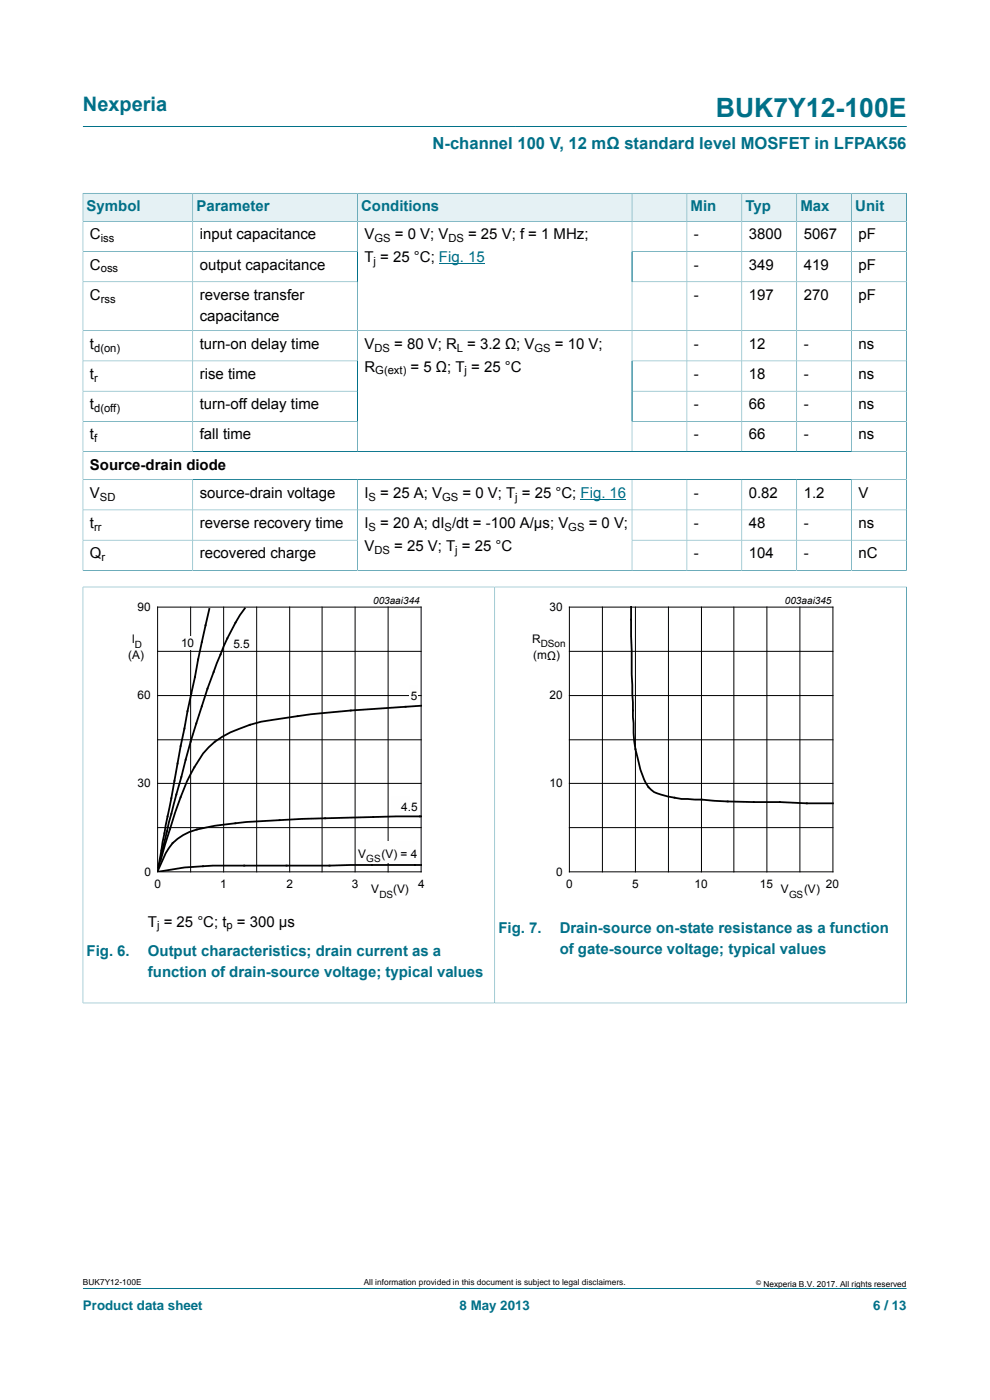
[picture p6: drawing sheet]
<svg xmlns="http://www.w3.org/2000/svg" width="210mm" height="297mm" viewBox="0 0 210 297" stroke-linecap="round" stroke-linejoin="round" font-family="sans-serif">
<path d="M17.6 26.8h174.7M17.6 273.3h174.7" fill="none" stroke="#007088" stroke-width=".21"/>
<path d="M17.7 41.1h23.1v5.8h-23.1z" fill="#e5f1f4"/>
<path d="M17.6 40.9v6.1h23.3v-6h-23.4" fill="none" stroke="#007088" stroke-width=".21"/>
<path d="M41 41.1h34.8v5.8h-34.8z" fill="#e5f1f4"/>
<path d="M40.9 41h34.9v6h-34.9z" fill="none" stroke="#007088" stroke-width=".21"/>
<path d="M75.9 41.1h58.1v5.8h-58.1z" fill="#e5f1f4"/>
<path d="M75.8 41h58.3v6h-58.3z" fill="none" stroke="#007088" stroke-width=".21"/>
<path d="M134.1 41.1h11.5v5.8h-11.5z" fill="#e5f1f4"/>
<path d="M134.1 41h11.6v6h-11.6z" fill="none" stroke="#007088" stroke-width=".21"/>
<path d="M145.8 41.1h11.5v5.8h-11.5z" fill="#e5f1f4"/>
<path d="M145.7 41h11.7v6h-11.7z" fill="none" stroke="#007088" stroke-width=".21"/>
<path d="M157.4 41.1h11.5v5.8h-11.5z" fill="#e5f1f4"/>
<path d="M157.4 41h11.6v6h-11.6z" fill="none" stroke="#007088" stroke-width=".21"/>
<path d="M169.1 41.1h11.5v5.8h-11.5z" fill="#e5f1f4"/>
<path d="M169 41h11.7v6h-11.7z" fill="none" stroke="#007088" stroke-width=".21"/>
<path d="M180.7 41.1h11.5v5.8h-11.5z" fill="#e5f1f4"/>
<g fill="none" stroke="#007088" stroke-width=".21">
<path d="M17.6 53.4h58.2M17.6 59.8h58.2M40.9 47v48.8M75.8 47v48.8M134.1 53.4h58.2M134.1 47v48.8M134.1 59.8h58.2M145.7 47v48.8M157.4 47v48.8M169 47v48.8M192.3 47h-174.7v74.1M192.3 40.9v80.2"/>
<path d="M192.4 41h-11.7v54.8M17.6 70.2h174.7M17.6 76.6h58.2M134.1 76.6h58.2M17.6 83h58.2M17.6 89.4h58.2M17.6 95.8h174.7M134.1 83h58.2M134.1 89.4h58.2M17.6 101.8h174.7M17.6 108.2h174.7M17.6 114.6h58.2"/>
<path d="M40.9 101.8v19.2M75.8 101.8v19.2M134.1 101.8v19.2M134.1 114.6h58.2M145.7 101.8v19.2M157.4 101.8v19.2M169 101.8v19.2M180.7 101.8v19.2M17.5 121h174.9M17.5 124.5h87.4v88.3h-87.4M17.6 124.5v88.3"/>
</g>
<path d="M93.1 56h9.7M123.2 105.9h9.7" fill="none" stroke="#00f" stroke-width=".21"/>
<g fill="none" stroke="#000" stroke-width=".21">
<path d="M33.4 138.2h55.9M33.4 128.8h55.9v56.2h-55.9zM40.4 128.8v56.2M47.4 128.8v56.2M54.4 128.8v56.2M61.4 128.8v56.2M68.3 128.8v56.2M75.3 128.8v56.2M82.3 128.8v56.2M33.4 156.9h55.9M33.4 147.6h55.9M33.4 175.6h55.9"/>
<path d="M33.4 166.2h55.9"/>
</g>
<path d="M44.4 129.2l-4.6 21.7-6.2 33.1M51.9 129.1a53.1 53.1 0 0 0-6.6 13.4l-1.3 3.6a350.1 350.1 0 0 0-7.7 26.6l-2.6 11.2M89.5 149.7l-9.3 .6a189.6 189.6 0 0 0-24.8 2.8 31.4 31.4 0 0 0-9.8 4.2 16 16 0 0 0-4.4 5.5 44.4 44.4 0 0 0-4.1 9.6l-3 10M89.5 173.2a558.6 558.6 0 0 0-39.5 1.4 42.3 42.3 0 0 0-9.8 1.9 9.3 9.3 0 0 0-5.6 5.7l-1.1 2.5M89.5 183.5l-37.7 .1a85.7 85.7 0 0 0-18.4 1.4" fill="none" stroke="#000" stroke-width=".38"/>
<g fill="#fefefe">
<path d="M75.6 178.4h12.9v4.5h-12.9z" fill-rule="evenodd"/>
<path d="M83 169h4v3.9h-4z" fill-rule="evenodd"/>
<path d="M86.8 145.3h1.8v4h-1.8z" fill-rule="evenodd"/>
<path d="M38.4 134.9h3.3v2.9h-3.3z" fill-rule="evenodd"/>
</g>
<path d="M20.4 125.9h81.7v66.3h-81.7zM107.7 125.9h81.8v66.3h-81.8z" fill="none" stroke="#fff" stroke-width=".21"/>
<path d="M192.3 124.5v88.3M192.4 124.5h-87.5v88.3h87.5" fill="none" stroke="#007088" stroke-width=".21"/>
<g fill="none" stroke="#000" stroke-width=".21">
<path d="M120.8 138.2h55.9M120.8 128.8h55.9v56.2h-55.9zM127.8 128.8v56.2M134.8 128.8v56.2M141.8 128.8v56.2M148.8 128.8v56.2M155.7 128.8v56.2M162.7 128.8v56.2M169.7 128.8v56.2M120.8 156.9h55.9M120.8 147.6h55.9M120.8 175.6h55.9"/>
<path d="M120.8 166.2h55.9"/>
</g>
<path d="M133.9 128.7l.1 14.4 .4 10.3a23.5 23.5 0 0 0 .9 7.6 11.6 11.6 0 0 0 2.8 6.5 9.1 9.1 0 0 0 5 1.7l1.5 .3 4.2 .1a141.2 141.2 0 0 0 16.6 .6l5.7 .2h5.6" fill="none" stroke="#000" stroke-width=".38"/>
<text font-size="5.6" fill="#007088" x="151.8" y="24.8">BUK7Y12-100E</text>
<text font-size="4.2" fill="#007088" x="17.6" y="23.6">Nexperia</text>
<text font-size="3.5" fill="#007088" x="91.7" y="31.7">N-channel 100 V, 12 mΩ standard level MOSFET in LFPAK56</text>
<g font-size="3.2" fill="#007088">
<text x="18.4" y="44.8">Symbol</text>
<text x="41.7" y="44.8">Parameter</text>
<text x="76.6" y="44.8">Conditions</text>
<text x="146.5" y="44.8">Min</text>
<text x="158.1" y="44.8">Typ</text>
<text x="169.8" y="44.8">Max</text>
<text x="181.4" y="44.8">Unit</text>
<text x="105.7" y="198">Fig. 7.</text>
<text x="118.7" y="198">Drain-source on-state resistance as a function</text>
<text x="18.4" y="202.8">Fig. 6.</text>
<text x="31.4" y="202.8">Output characteristics; drain current as a</text>
<text x="118.7" y="202.4">of gate-source voltage; typical values</text>
<text x="31.4" y="207.2">function of drain-source voltage; typical values</text>
</g>
<g font-size="3.2">
<text x="19.1" y="50.8">C</text>
<text x="42.4" y="50.8">input capacitance</text>
<text x="77.3" y="50.8">V</text>
<text x="83.7" y="50.8">= 0 V; V</text>
<text x="99.3" y="50.8">= 25 V; f = 1 MHz;</text>
<text x="147.2" y="50.8">-</text>
<text x="158.8" y="50.8">3800</text>
<text x="170.5" y="50.8">5067</text>
<text x="182.1" y="50.8">pF</text>
<text x="19.1" y="57.2">C</text>
<text x="42.4" y="57.2">output capacitance</text>
<text x="77.3" y="55.6">T = 25 °C; Fig. 15</text>
<text x="147.2" y="57.2">-</text>
<text x="158.8" y="57.2">349</text>
<text x="170.5" y="57.2">419</text>
<text x="182.1" y="57.2">pF</text>
<text x="19.1" y="63.6">C</text>
<text x="42.4" y="63.6">reverse transfer</text>
<text x="147.2" y="63.6">-</text>
<text x="158.8" y="63.6">197</text>
<text x="170.5" y="63.6">270</text>
<text x="182.1" y="63.6">pF</text>
<text x="42.4" y="68">capacitance</text>
<text x="19.1" y="74">t</text>
<text x="42.4" y="74">turn-on delay time</text>
<text x="77.3" y="74">V</text>
<text x="83.6" y="74">= 80 V; R = 3.2 Ω; V</text>
<text x="117.7" y="74">= 10 V;</text>
<text x="147.2" y="74">-</text>
<text x="158.8" y="74">12</text>
<text x="170.5" y="74">-</text>
<text x="182.1" y="74">ns</text>
<text x="19.1" y="80.4">t</text>
<text x="42.4" y="80.4">rise time</text>
<text x="77.3" y="78.8">R</text>
<text x="87.1" y="78.8">= 5 Ω; T = 25 °C</text>
<text x="147.2" y="80.4">-</text>
<text x="158.8" y="80.4">18</text>
<text x="170.5" y="80.4">-</text>
<text x="182.1" y="80.4">ns</text>
<text x="19.1" y="86.8">t</text>
<text x="42.4" y="86.8">turn-off delay time</text>
<text x="147.2" y="86.8">-</text>
<text x="158.8" y="86.8">66</text>
<text x="170.5" y="86.8">-</text>
<text x="182.1" y="86.8">ns</text>
<text x="19.1" y="93.2">t</text>
<text x="42.4" y="93.2">fall time</text>
<text x="147.2" y="93.2">-</text>
<text x="158.8" y="93.2">66</text>
<text x="170.5" y="93.2">-</text>
<text x="182.1" y="93.2">ns</text>
<text x="19.1" y="99.6">Source-drain diode</text>
<text x="19.1" y="105.6">V</text>
<text x="42.4" y="105.6">source-drain voltage</text>
<text x="77.3" y="105.6">I</text>
<text x="80.7" y="105.6">= 25 A; V</text>
<text x="98.1" y="105.6">= 0 V; T = 25 °C; Fig. 16</text>
<text x="147.2" y="105.6">-</text>
<text x="158.8" y="105.6">0.82</text>
<text x="170.5" y="105.6">1.2</text>
<text x="182.1" y="105.6">V</text>
<text x="19.1" y="112">t</text>
<text x="42.4" y="112">reverse recovery time</text>
<text x="77.3" y="112">I</text>
<text x="80.7" y="112">= 20 A; dI /dt = -100 A/µs; V</text>
<text x="124.9" y="112">= 0 V;</text>
<text x="147.2" y="112">-</text>
<text x="158.8" y="112">48</text>
<text x="170.5" y="112">-</text>
<text x="182.1" y="112">ns</text>
<text x="19.1" y="118.4">Q</text>
<text x="42.4" y="118.4">recovered charge</text>
<text x="77.3" y="116.8">V</text>
<text x="83.6" y="116.8">= 25 V; T = 25 °C</text>
<text x="147.2" y="118.4">-</text>
<text x="158.8" y="118.4">104</text>
<text x="170.5" y="118.4">-</text>
<text x="182.1" y="118.4">nC</text>
<text x="31.4" y="196.6">T = 25 °C; t = 300 μs</text>
</g>
<g font-size="2.8" fill="#007088">
<text x="17.6" y="277.9">Product data sheet</text>
<text x="97.5" y="277.9">8 May 2013</text>
<text x="185.2" y="277.9">6 / 13</text>
</g>
<g font-size="2.5">
<text x="29.2" y="129.6">90</text>
<text x="116.5" y="129.6">30</text>
<text x="28" y="136.4">I</text>
<text x="38.4" y="137.3">10</text>
<text x="49.5" y="137.5">5.5</text>
<text x="112.9" y="136.3">R</text>
<text x="27.2" y="139.9">(A)</text>
<text x="113.1" y="139.8">(mΩ)</text>
<text x="29.2" y="148.4">60</text>
<text x="87.1" y="148.5">5</text>
<text x="116.5" y="148.4">20</text>
<text x="29.2" y="167.1">30</text>
<text x="116.5" y="167.1">10</text>
<text x="85.1" y="172.1">4.</text>
<text x="87.2" y="172.1">5</text>
<text x="30.7" y="185.8">0</text>
<text x="76" y="181.9">V</text>
<text x="80.9" y="181.9">(V) = 4</text>
<text x="118" y="185.8">0</text>
<text x="32.8" y="188.3">0</text>
<text x="46.7" y="188.3">1</text>
<text x="60.7" y="188.3">2</text>
<text x="74.6" y="188.3">3</text>
<text x="78.8" y="189.5">V</text>
<text x="83.4" y="189.5">(V)</text>
<text x="88.7" y="188.3">4</text>
<text x="120.1" y="188.3">0</text>
<text x="134.1" y="188.3">5</text>
<text x="147.3" y="188.3">10</text>
<text x="161.2" y="188.3">15</text>
<text x="165.6" y="189.5">V</text>
<text x="170.6" y="189.5">(V)</text>
<text x="175.2" y="188.3">20</text>
</g>
<g font-size="2.4">
<text x="21.4" y="51.4">iss</text>
<text x="79.4" y="51.4">GS</text>
<text x="95.1" y="51.4">DS</text>
<text x="21.4" y="57.8">oss</text>
<text x="79.3" y="56.2">j</text>
<text x="21.4" y="64.2">rss</text>
<text x="20" y="74.6">d(on)</text>
<text x="79.4" y="74.6">DS</text>
<text x="96.9" y="74.6">L</text>
<text x="113.4" y="74.6">GS</text>
<text x="20" y="81">r</text>
<text x="79.6" y="79.4">G(ext)</text>
<text x="98.5" y="79.4">j</text>
<text x="20" y="87.4">d(off)</text>
<text x="20" y="93.8">f</text>
<text x="21.2" y="106.2">SD</text>
<text x="78.2" y="106.2">S</text>
<text x="93.8" y="106.2">GS</text>
<text x="109.3" y="106.2">j</text>
<text x="20" y="112.6">rr</text>
<text x="78.2" y="112.6">S</text>
<text x="94.3" y="112.6">S</text>
<text x="120.6" y="112.6">GS</text>
<text x="21.5" y="119">r</text>
<text x="79.4" y="117.5">DS</text>
<text x="96.6" y="117.5">j</text>
<text x="33.3" y="197.2">j</text>
<text x="48.1" y="197.2">p</text>
</g>
<g font-size="2.1">
<text x="79.1" y="128.2">003aai344</text>
<text x="166.5" y="128.2">003aai345</text>
<text x="28.6" y="137.4">D</text>
<text x="114.7" y="137.3">DSon</text>
<text x="77.7" y="182.8">GS</text>
<text x="80.5" y="190.4">DS</text>
<text x="167.4" y="190.4">GS</text>
</g>
<g font-size="1.8">
<text x="17.6" y="272.7">BUK7Y12-100E</text>
<text x="77.2" y="272.7">All information provided in this document is subject to legal disclaimers.</text>
<text x="161.9" y="273">Nexperia B.V. 2017. All rights reserved</text>
</g>
<text font-size="1.4" x="160.4" y="272.6">©</text>
</svg>
